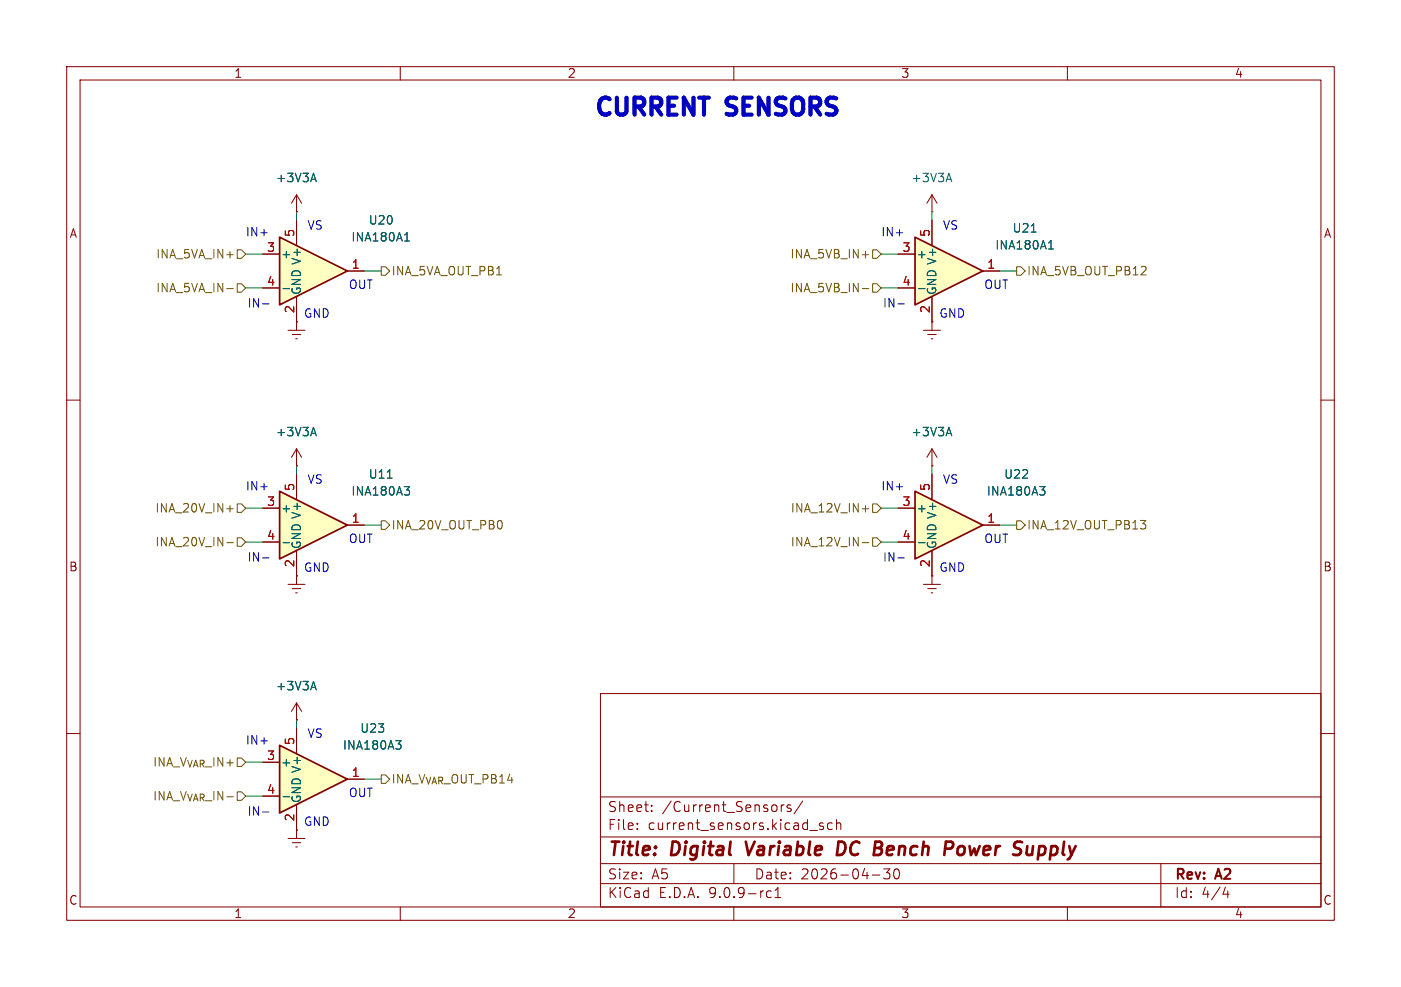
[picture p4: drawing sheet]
<svg xmlns="http://www.w3.org/2000/svg" width="210mm" height="148mm" viewBox="0 0 210 148" stroke-linecap="round" stroke-linejoin="round" font-family="sans-serif">
<g fill="none" stroke="#840000" stroke-width=".15">
<path d="M10 10h190v128h-190zM12 12h186v124h-186zM60 10v2M110 10v2M160 10v2M10 60h2M198 60h2M10 110h2M90 104h108v32h-108zM90 119.5h108M198 110h2M60 136v2"/>
<path d="M90 132.5h108M90 129.5h108M90 125.5h108M95.5 124.2v.2M95.5 123.5v.1M97.7 121.5v.2M97.7 120.8v.1M110 136v2M110 129.5v3M115.6 133.7l-.4-.1-.3 .3v.4l.1 .2h.6M116.2 134.6h.8M116.2 133.5l.4-.4v1.5"/>
<path d="M117.1 120.7v1M117.5 120.7l-.2 .1-.2 .2M118.5 120.8l-.3-.1-.2 .2v.2l.5 .2v.3h-.5M120.3 120.1l-1.3 1.9M121.4 124.5h1.1M123.4 123.5l-.4-.1-.2 .2 .1 .2 .5 .2v.3h-.6M124.8 123.5l-.5-.1-.3 .3v.4l.2 .2h.6M125.4 123.5a.37 .37 0 0 1 .6 .1v.8M125.4 122.9v1.5M130.8 131.2h1.1M132.5 130.3h.9l-.5 .6a.41 .41 0 0 1 .5 .2v.4l-.1 .2-.6 .1-.2-.2M134.1 130.4l.4-.1a.94 .94 0 0 1 0 1.5h-.2a.91 .91 0 0 1-.2-1.4z"/>
<path d="M160 136v2M174 129.5v6.5M183.7 133l-.4 1.1h1M184 133.6v1"/>
</g>
<path d="M111.8 126.2l.4 2M126.4 126.3l-.7-.1-.3 2h.5l.5-.3M144.3 126.9a.62 .62 0 0 0-.7 .4v.7l.2 .2h.3M154.7 128l-.3 .2M154.9 126.9l-.2 1.3" fill="none" stroke="#840000" stroke-width=".4"/>
<path d="M41.9 35.6l10.2 5-10.2 5.1z" fill="#ffffc2"/>
<path d="M41.9 35.6l10.2 5-10.2 5.1z" fill="none" stroke="#840000" stroke-width=".25"/>
<path d="M39.4 38.1h2.5M44.4 33v3.8M39.4 43.2h2.5M44.4 44.5v3.8M52.1 40.6h2.5" fill="none" stroke="#840000" stroke-width=".15"/>
<path d="M60.7 36.1h.7M60.9 35.1l.1-.2v1.2M42.4 43.3h1" fill="none" stroke="#006464" stroke-width=".15"/>
<path d="M41.9 73.7l10.2 5-10.2 5.1z" fill="#ffffc2"/>
<path d="M41.9 73.7l10.2 5-10.2 5.1z" fill="none" stroke="#840000" stroke-width=".25"/>
<g fill="none" stroke="#840000" stroke-width=".15">
<path d="M44.4 31.8h.1M44.4 29.2v2.6M44.4 29.2l-.7 1.3M44.4 29.2l.8 1.3M39.4 76.2h2.5M44.4 71.1v3.8M52.1 78.7h2.5M139.7 69.9h.1M139.7 67.3l-.8 1.3M139.7 67.3l.8 1.3M139.7 67.3v2.6M39.4 81.3h2.5"/>
<path d="M44.4 82.6v3.8"/>
</g>
<path d="M46.7 26.9h.6M47 26l.4 1.2M58.1 71.7h.7M60.6 73h.8l-.4 .5M61.1 73.5l.3 .2v.3l-.3 .2M141.9 65h.6M142.2 64.1l.5 1.2M42.4 81.4h1" fill="none" stroke="#006464" stroke-width=".15"/>
<path d="M137.2 73.7l10.1 5-10.1 5.1z" fill="#ffffc2"/>
<path d="M137.2 73.7l10.1 5-10.1 5.1z" fill="none" stroke="#840000" stroke-width=".25"/>
<g fill="none" stroke="#840000" stroke-width=".15">
<path d="M43.2 49.5h2.5M43.8 50.2h1.3M44.3 50.8h.3M44.4 48.3h.1M44.4 48.3v1.2M138.4 49.5h2.6M139.1 50.2h1.2M139.6 50.8h.2M139.7 48.3h.1M139.7 48.3v1.2M134.6 76.2h2.6M139.7 71.1v3.8"/>
<path d="M147.3 78.7h2.6M43.2 87.6h2.5M43.8 88.3h1.3M44.3 88.9h.3M44.4 86.4h.1M44.4 86.4v1.2M134.6 81.3h2.6M138.4 87.6h2.6M139.1 88.3h1.2M139.6 88.9h.2M139.7 86.4h.1M139.7 82.6v5"/>
<path d="M44.4 108h.1M44.4 105.4v2.6M44.4 105.4l-.7 1.3M44.4 105.4l.8 1.3"/>
</g>
<path d="M155.8 73h.8l-.4 .5M156.4 73.5l.2 .2v.3l-.2 .2M137.7 81.4h1M46.7 103.1h.6M47 102.2l.4 1.2" fill="none" stroke="#006464" stroke-width=".15"/>
<path d="M41.9 111.8l10.2 5-10.2 5.1z" fill="#ffffc2"/>
<path d="M41.9 111.8l10.2 5-10.2 5.1z" fill="none" stroke="#840000" stroke-width=".25"/>
<g fill="none" stroke="#840000" stroke-width=".15">
<path d="M139.7 31.8h.1M139.7 29.2l-.8 1.3M139.7 29.2l.8 1.3M139.7 29.2v2.6M39.4 114.3h2.5M39.4 119.4h2.5M44.4 109.2v3.8M52.1 116.8h2.5M43.2 125.7h2.5M43.8 126.4h1.3M44.3 127h.3M44.4 124.5h.1"/>
<path d="M44.4 120.7v5"/>
</g>
<path d="M141.9 26.9h.6M142.2 26l.5 1.2M42.4 119.5h1M59.3 111.1h.8l-.4 .5M59.9 111.6l.2 .2v.3l-.2 .2" fill="none" stroke="#006464" stroke-width=".15"/>
<path d="M137.2 35.6l10.1 5-10.1 5.1z" fill="#ffffc2"/>
<path d="M137.2 35.6l10.1 5-10.1 5.1z" fill="none" stroke="#840000" stroke-width=".25"/>
<g fill="none" stroke="#840000" stroke-width=".15">
<path d="M39.4 38.1h2.5M44.4 31.8h.1M44.4 33v3.8M134.6 38.1h2.6M139.7 33v3.8M39.4 43.2h2.5M44.4 48.3h.1M44.4 44.5v3.8M52.1 40.6h2.5M134.6 43.2h2.6M139.7 48.3h.1M139.7 44.5v3.8"/>
<path d="M147.3 40.6h2.6M39.4 76.2h2.5M44.4 69.9h.1M44.4 67.3l-.7 1.3M44.4 67.3l.8 1.3M44.4 67.3v2.6M44.4 71.1v3.8M52.1 78.7h2.5M134.6 76.2h2.6M139.7 69.9h.1M139.7 71.1v3.8M147.3 78.7h2.6"/>
<path d="M39.4 81.3h2.5M44.4 86.4h.1M44.4 82.6v3.8M134.6 81.3h2.6M139.7 86.4h.1M139.7 82.6v3.8M39.4 114.3h2.5M39.4 119.4h2.5M44.4 108h.1M44.4 109.2v3.8M52.1 116.8h2.5M44.4 124.5h.1"/>
<path d="M44.4 120.7v3.8"/>
</g>
<g fill="none" stroke="#006464" stroke-width=".15">
<path d="M46.7 26.9h.6M47 26l.4 1.2M60.7 36.1h.7M60.9 35.1l.1-.2v1.2M154.6 34.8h.7M157.2 37.3h.7M157.4 36.3l.1-.2v1.2M42.4 43.3h1M137.7 43.3h1M46.7 65h.6M47 64.1l.4 1.2M58.1 71.7h.7"/>
<path d="M60.6 73h.8l-.4 .5M61.1 73.5l.3 .2v.3l-.3 .2M141.9 65h.6M142.2 64.1l.5 1.2M155.8 73h.8l-.4 .5M156.4 73.5l.2 .2v.3l-.2 .2M42.4 81.4h1M137.7 81.4h1M42.4 119.5h1M46.7 103.1h.6M47 102.2l.4 1.2M59.3 111.1h.8l-.4 .5"/>
<path d="M59.9 111.6l.2 .2v.3l-.2 .2"/>
</g>
<g fill="none" stroke="#725600" stroke-width=".15">
<path d="M34 38.2h1M35.6 37.5h.6l.6 .6-.6 .6h-.6zM129.2 38.2h1M130.8 37.5h.6l.7 .6-.7 .6h-.6zM34 43.3h1M35.6 42.5h.6l.6 .7-.6 .6h-.6zM57.1 40h.7l.6 .6-.6 .7h-.7zM129.2 43.3h1M130.8 42.5h.6l.7 .7-.7 .6h-.6zM152.4 40h.6l.7 .6-.7 .7h-.6zM171.7 40l.1 .2-.1 .3-.7 .7h.8M34 76.3h1"/>
<path d="M35.6 75.6h.6l.6 .6-.6 .6h-.6zM57.1 78.1h.7l.6 .6-.6 .7h-.7zM129.2 76.3h1M130.8 75.6h.6l.7 .6-.7 .6h-.6zM152.4 78.1h.6l.7 .6-.7 .7h-.6zM171 78h.7l-.4 .5M171.5 78.5l.2 .3v.3l-.2 .2M34 81.4h1M35.6 80.6h.6l.6 .7-.6 .6h-.6zM129.2 81.4h1M130.8 80.6h.6l.7 .7-.7 .6h-.6zM57.1 116.2h.7l.6 .6-.6 .7h-.7z"/>
</g>
<g fill="none" stroke="#009600" stroke-width=".15">
<path d="M36.8 38.1h2.6M44.4 31.8v1.2M132.1 38.1h2.5M139.7 31.8v1.2M36.8 43.2h2.6M54.6 40.6h2.5M132.1 43.2h2.5M149.9 40.6h2.5M36.8 76.2h2.6M44.4 69.9v1.2M54.6 78.7h2.5M132.1 76.2h2.5"/>
<path d="M139.7 69.9v1.2M149.9 78.7h2.5M36.8 81.3h2.6M132.1 81.3h2.5M36.8 119.4h2.6M36.8 114.3h2.6M44.4 108v1.2M54.6 116.8h2.5"/>
</g>
<path d="M39.3 45.6h1M134.6 45.6h1M39.3 83.7h1M134.6 83.7h1M39.3 121.8h1" fill="none" stroke="#0000c2" stroke-width=".15"/>
<g font-size="3.5" fill="#0000c2">
<text x="88.9" y="17.5">CURRENT</text>
<text x="109.4" y="17.5">SENSORS</text>
</g>
<g font-size="2.8" fill="#840000">
<text x="91" y="128.9">Title:</text>
<text x="100.7" y="128.9">Digital</text>
<text x="112.7" y="128.9">Variable</text>
<text x="127.1" y="128.9">DC</text>
<text x="133.4" y="128.9">Bench</text>
<text x="144.8" y="128.9">Power</text>
<text x="156" y="128.9">Supply</text>
</g>
<g font-size="2.1" fill="#840000">
<text x="91" y="124.7">File:</text>
<text x="91" y="122">Sheet:</text>
<text x="97.1" y="124.7">current_sensors.kicad_sch</text>
<text x="99.2" y="122">/Current_Sensors/</text>
<text x="91" y="134.9">KiCad</text>
<text x="91" y="132.1">Size:</text>
<text x="97.7" y="132.1">A5</text>
<text x="98.7" y="134.9">E.D.A.</text>
<text x="106.3" y="134.9">9.0.9-rc1</text>
<text x="113" y="132.1">Date:</text>
<text x="120" y="132.1">2026-04-30</text>
<text x="176" y="132.3">Rev:</text>
<text x="176" y="134.9">Id:</text>
<text x="180.1" y="134.9">4/4</text>
<text x="182.4" y="132.3">A2</text>
</g>
<g font-size="1.8" fill="#840000">
<text x="35" y="11.9">1</text>
<text x="85" y="11.9">2</text>
<text x="135" y="11.9">3</text>
<text x="185" y="11.9">4</text>
<text x="10.3" y="35.9">A</text>
<text x="198.4" y="35.9">A</text>
<text x="10.3" y="85.9">B</text>
<text x="198.3" y="85.9">B</text>
<text x="10.3" y="135.9">C</text>
<text x="35" y="137.9">1</text>
<text x="85" y="137.9">2</text>
<text x="135" y="137.9">3</text>
<text x="185" y="137.9">4</text>
<text x="198.3" y="135.9">C</text>
</g>
<g font-size="1.8" fill="#006464">
<text x="41.3" y="27.5">+3V3A</text>
<text x="136.5" y="27.5">+3V3A</text>
<text x="55.2" y="33.9">U20</text>
<text x="151.7" y="35.1">U21</text>
<text x="42" y="39">+</text>
<text x="52.6" y="36.4">INA180A1</text>
<text x="137.3" y="39">+</text>
<text x="149.1" y="37.6">INA180A1</text>
<text x="45.3" y="44.3" transform="rotate(-90 45.3 44.3)">GND V+</text>
<text x="140.6" y="44.3" transform="rotate(-90 140.6 44.3)">GND V+</text>
<text x="41.3" y="65.6">+3V3A</text>
<text x="136.5" y="65.6">+3V3A</text>
<text x="55.2" y="72">U11</text>
<text x="150.4" y="72">U22</text>
<text x="42" y="77.1">+</text>
<text x="52.6" y="74.5">INA180A3</text>
<text x="137.3" y="77.1">+</text>
<text x="147.8" y="74.5">INA180A3</text>
<text x="45.3" y="82.4" transform="rotate(-90 45.3 82.4)">GND V+</text>
<text x="140.6" y="82.4" transform="rotate(-90 140.6 82.4)">GND V+</text>
<text x="41.3" y="103.7">+3V3A</text>
<text x="51.3" y="112.6">INA180A3</text>
<text x="53.9" y="110.1">U23</text>
<text x="42" y="115.2">+</text>
<text x="45.3" y="120.5" transform="rotate(-90 45.3 120.5)">GND V+</text>
</g>
<g font-size="1.8" fill="#0000c2">
<text x="36.8" y="35.7">IN+</text>
<text x="46" y="34.6">VS</text>
<text x="132" y="35.7">IN+</text>
<text x="141.2" y="34.6">VS</text>
<text x="37" y="46.3">IN-</text>
<text x="45.5" y="47.9">GND</text>
<text x="52.2" y="43.5">OUT</text>
<text x="132.3" y="46.3">IN-</text>
<text x="140.7" y="47.9">GND</text>
<text x="147.4" y="43.5">OUT</text>
<text x="36.8" y="73.8">IN+</text>
<text x="46" y="72.7">VS</text>
<text x="132" y="73.8">IN+</text>
<text x="141.2" y="72.7">VS</text>
<text x="52.2" y="81.6">OUT</text>
<text x="147.4" y="81.6">OUT</text>
<text x="37" y="84.4">IN-</text>
<text x="45.5" y="86">GND</text>
<text x="132.3" y="84.4">IN-</text>
<text x="140.7" y="86">GND</text>
<text x="36.8" y="111.9">IN+</text>
<text x="46" y="110.8">VS</text>
<text x="52.2" y="119.7">OUT</text>
<text x="37" y="122.5">IN-</text>
<text x="45.5" y="124.1">GND</text>
</g>
<g font-size="1.8" fill="#a90000">
<text x="44.2" y="35.6" transform="rotate(-90 44.2 35.6)">5</text>
<text x="139.4" y="35.6" transform="rotate(-90 139.4 35.6)">5</text>
<text x="39.9" y="37.8">3</text>
<text x="52.6" y="40.4">1</text>
<text x="135.2" y="37.8">3</text>
<text x="147.9" y="40.4">1</text>
<text x="39.9" y="42.9">4</text>
<text x="44.2" y="47.1" transform="rotate(-90 44.2 47.1)">2</text>
<text x="135.2" y="42.9">4</text>
<text x="139.4" y="47.1" transform="rotate(-90 139.4 47.1)">2</text>
<text x="39.9" y="75.9">3</text>
<text x="44.2" y="73.7" transform="rotate(-90 44.2 73.7)">5</text>
<text x="135.2" y="75.9">3</text>
<text x="139.4" y="73.7" transform="rotate(-90 139.4 73.7)">5</text>
<text x="39.9" y="81">4</text>
<text x="52.6" y="78.5">1</text>
<text x="135.2" y="81">4</text>
<text x="147.9" y="78.5">1</text>
<text x="44.2" y="85.2" transform="rotate(-90 44.2 85.2)">2</text>
<text x="139.4" y="85.2" transform="rotate(-90 139.4 85.2)">2</text>
<text x="44.2" y="111.8" transform="rotate(-90 44.2 111.8)">5</text>
<text x="39.9" y="114">3</text>
<text x="39.9" y="119.1">4</text>
<text x="52.6" y="116.6">1</text>
<text x="44.2" y="123.3" transform="rotate(-90 44.2 123.3)">2</text>
</g>
<g font-size="1.8" fill="#725600">
<text x="23.3" y="39">INA_5VA_IN+</text>
<text x="58.6" y="41.5">INA_5VA_OUT_PB1</text>
<text x="118.4" y="39">INA_5VB_IN+</text>
<text x="153.9" y="41.5">INA_5VB_OUT_PB12</text>
<text x="23.3" y="44">INA_5VA_IN-</text>
<text x="118.4" y="44">INA_5VB_IN-</text>
<text x="23.2" y="77.1">INA_20V_IN+</text>
<text x="118.4" y="77.1">INA_12V_IN+</text>
<text x="23.2" y="82.1">INA_20V_IN-</text>
<text x="58.6" y="79.6">INA_20V_OUT_PB0</text>
<text x="118.4" y="82.1">INA_12V_IN-</text>
<text x="153.9" y="79.6">INA_12V_OUT_PB13</text>
<text x="22.9" y="115.2">INA_V_{VAR}_IN+</text>
<text x="58.6" y="117.7">INA_V_{VAR}_OUT_PB14</text>
<text x="22.9" y="120.2">INA_V_{VAR}_IN-</text>
</g>
</svg>
